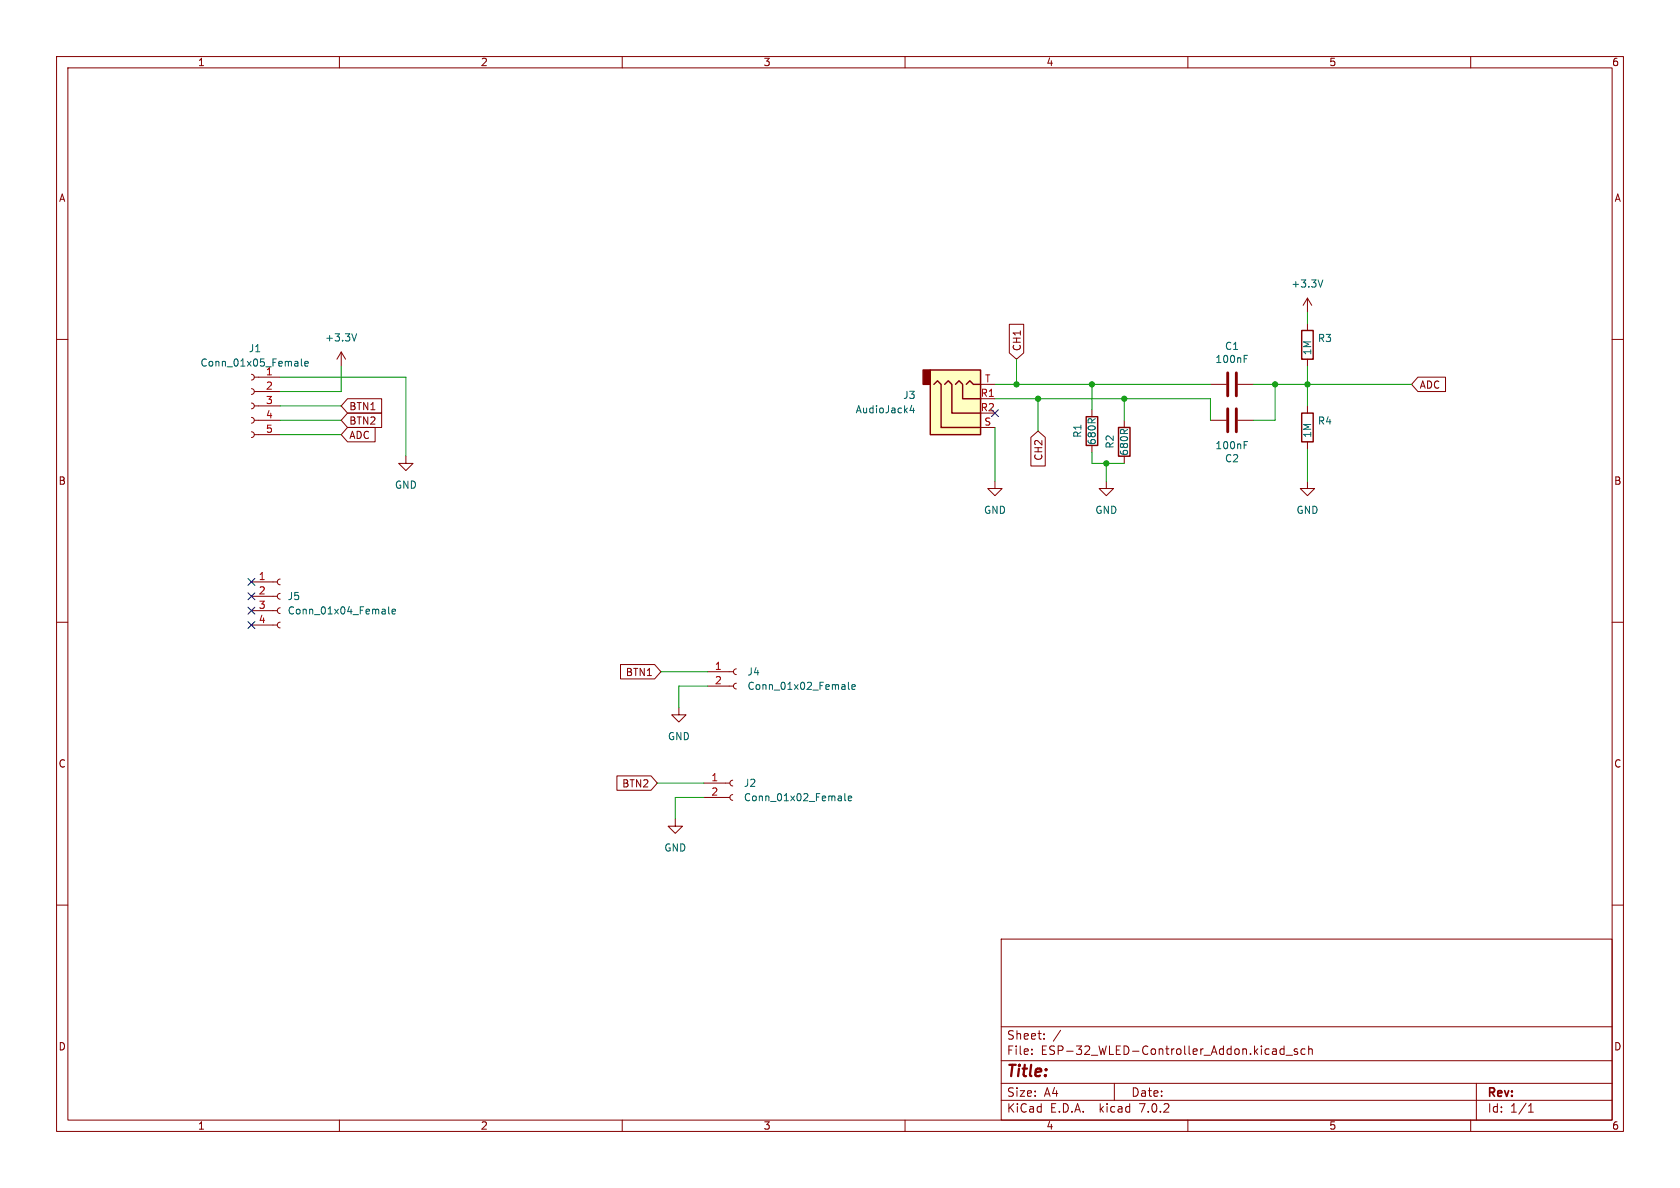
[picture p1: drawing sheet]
<svg xmlns="http://www.w3.org/2000/svg" width="297mm" height="210mm" viewBox="0 0 297 210" stroke-linecap="round" stroke-linejoin="round" font-family="sans-serif">
<g fill="none" stroke="#840000" stroke-width=".18">
<path d="M10 10h277v190h-277zM12 12h273v186h-273zM60 10v2M110 10v2M160 10v2M210 10v2M260 10v2M10 60h2M178.4 57.3h2.6v5.1l-1.3 1.1-1.3-1.1zM231.1 52.7v2.5M231.1 57.2v1.2M231.1 52.7l-.7 1.3"/>
<path d="M231.1 52.7l.8 1.3M285 60h2M44.4 76.3l.4 .2 .2 .3-.2 .4-.4 .1M44.4 73.8l.4 .1 .2 .4-.2 .4-.4 .1M44.4 71.2l.4 .2 .2 .4-.2 .3-.4 .2M44.4 68.7l.4 .2 .2 .3-.2 .4-.4 .1M44.4 66.2l.4 .1 .2 .4-.2 .3-.4 .2M45 76.8h4.5M45 74.3h4.5M45 71.8h4.5M45 69.2h4.5M45 66.7h4.5"/>
<path d="M60.3 62.2l-.7 1.3M60.3 62.2v2.6M60.3 62.2l.8 1.3M61.4 75.6h4.9v2.5h-4.9l-1.1-1.3zM61.4 70.5h6.1v2.5h-6.1l-1.1-1.2zM61.4 73h6.1v2.6h-6.1l-1.1-1.3zM173.4 70.5h2.5M173.4 75.6h2.5M173.4 67.9h2.5M182.2 77.3l1.3-1.1 1.3 1.1v5.1h-2.6zM193 72.4v1.3M193 78.7v1.3"/>
<path d="M198.8 74.3v1.3M214 67.9h2.8M214 74.3h2.8M218.8 67.9h2.8M218.8 74.3h2.8M231.1 63.5v1.3M231.1 71.8v1.2M231.1 78.1v1.3M250.7 66.7h4.8v2.5h-4.8l-1.1-1.3zM71.8 80.6v1.3h1.2l-1.2 1.3-1.3-1.3h1.3M175.9 85.1v1.3h1.3l-1.3 1.2-1.3-1.2h1.3M195.6 85.1v1.3h1.2l-1.2 1.2-1.3-1.2h1.3"/>
<path d="M198.8 80.6v1.3M231.1 85.1v1.3h1.3l-1.3 1.2-1.2-1.2h1.2M10 110h2M44.4 110.5h4.6M44.4 108h4.6M44.4 105.4h4.6M44.4 102.9h4.6M49.5 110l-.3 .1-.2 .4 .2 .3 .3 .2M49.5 107.4l-.3 .2-.2 .3 .2 .4 .3 .2M49.5 104.9l-.3 .1-.2 .4 .2 .4 .3 .1M49.5 102.4l-.3 .1-.2 .4 .2 .3 .3 .2M109.7 117.5h6l1.1 1.2-1.1 1.3h-6z"/>
<path d="M125.1 118.7h4.6M130.2 118.2l-.4 .2-.1 .3 .1 .4 .4 .2M285 110h2M109.1 137.2h6l1.1 1.2-1.1 1.3h-6zM120 125.1v1.3h1.3l-1.3 1.2-1.3-1.2h1.3M124.5 138.4h4.5M125.1 121.3h4.6M129.5 137.9l-.3 .2-.2 .3 .2 .4 .3 .1M130.2 120.8l-.4 .1-.1 .4 .1 .3 .4 .2M10 160h2M119.4 144.8v1.3h1.2l-1.2 1.2-1.3-1.2h1.3M124.5 141h4.5"/>
<path d="M129.5 140.5l-.3 .1-.2 .4 .2 .3 .3 .2M285 160h2M177 166h108v32h-108zM60 198v2M110 198v2M160 198v2M177 194.5h108M177 191.5h108M177 187.5h108M177 181.5h108M182.4 186.3v.1M182.4 185.5v.1"/>
<path d="M184.6 183.6v.1M184.6 182.8v.1M197 191.5v3M210 198v2M227 184.9v1.5M227 185.5l-.4-.1-.3 .3v.4l.1 .2h.6M227.4 186.5h1.1M229.4 185.5l-.4-.1-.2 .2 .1 .2 .5 .2v.3h-.6M230.7 185.5l-.4-.1-.3 .3v.4l.1 .2h.6M231.4 185.5l.2-.1 .3 .1 .1 .9M231.4 184.9v1.5M260 198v2"/>
<path d="M261 191.5v6.5M270.2 196.6h.9M270.2 195.5l.4-.4v1.5"/>
</g>
<path d="M230.1 58.4h2.1v5.1h-2.1zM164.5 65.4h8.9v11.4h-8.9zM165.1 67.9l.6-.6 .7 .6v7.7h7M167 67.9l.6-.6 .7 .6v5.1h5.1M168.9 67.9l.6-.6 .7 .6v2.6h3.2M170.8 67.9l.6-.6 .7 .6h1.3M192 73.7h2.1v5h-2.1zM197.7 75.6h2.1v5h-2.1zM230.1 73h2.1v5.1h-2.1z" fill="none" stroke="#840000" stroke-width=".25"/>
<path d="M164.5 65.4h8.9v11.4h-8.9z" fill="#ffffc2" stroke="#ffffc2" stroke-width=".18"/>
<path d="M163.2 65.4h1.3v2.5h-1.3z" fill="#840000" stroke="#840000" stroke-width=".25"/>
<g fill="none" stroke="#006464" stroke-width=".18">
<path d="M63 59l-.4 1.3M233.9 49.5l-.5 1.3M53.3 63.5v1l.2 .2M53.9 64.3l.6-.1-.1-.3h-.3l-.2 .2v.6h.5M161.2 71.6l-.3 1h.8M161.5 72.1v.9M220 62.8h.6M220 78.1h.6M68.7 107.3v1.1l.2 .1M69.3 108.1l.6-.1v-.2l-.4-.1-.2 .2 .1 .6h.5M150 120.6v1.1l.2 .2M150.6 121.4l.6-.1-.1-.2-.3-.1-.2 .2 .1 .6h.4"/>
<path d="M149.4 140.3v1.1l.1 .2M150 141.1l.6-.1-.1-.2-.4-.1-.1 .2v.6h.5"/>
</g>
<path d="M217 65.9v4.1M217 72.3v4M218.6 65.9v4.1M218.6 72.3v4" fill="none" stroke="#840000" stroke-width=".51"/>
<g fill="none" stroke="#009600" stroke-width=".18">
<path d="M231.1 55.2v2M49.5 74.3h10.8M49.5 66.7h22.3v13.9M49.5 76.8h10.8M49.5 71.8h10.8M60.3 64.8v4.4h-10.8M175.9 75.6v9.5M175.9 70.5h38.1v3.8M175.9 67.9h38.1M179.7 63.5v4.4M183.5 70.5v5.7M193 67.9v4.5"/>
<path d="M198.8 70.5v3.8M221.6 67.9h28M225.4 67.9v6.4h-3.8M231.1 64.8v7M231.1 79.4v5.7M193 80v1.9h5.8M195.6 81.9v3.2M116.8 118.7h8.3M116.2 138.4h8.3M125.1 121.3h-5.1v3.8M124.5 141h-5.1v3.8"/>
</g>
<path d="M175.3 72.4l1.2 1.2M176.5 72.4l-1.2 1.2M43.8 102.3l1.3 1.2M43.8 104.8l1.3 1.2M43.8 107.3l1.3 1.3M43.8 109.9l1.3 1.2M45.1 102.3l-1.3 1.2M45.1 104.8l-1.3 1.2M45.1 107.3l-1.3 1.3M45.1 109.9l-1.3 1.2" fill="none" stroke="#000084" stroke-width=".18"/>
<g fill="#009600" stroke="#009600" stroke-width=".18">
<circle cx="198.8" cy="70.5" r=".46"/>
<circle cx="225.4" cy="67.9" r=".46"/>
<circle cx="231.1" cy="67.9" r=".46"/>
<circle cx="183.5" cy="70.5" r=".46"/>
<circle cx="195.6" cy="81.9" r=".46"/>
<circle cx="193" cy="67.9" r=".46"/>
<circle cx="179.7" cy="67.9" r=".46"/>
</g>
<text font-size="2.8" fill="#840000" x="178" y="190.8">Title:</text>
<g font-size="2.1" fill="#840000">
<text x="178" y="183.9">Sheet:</text>
<text x="186.2" y="183.9">/</text>
<text x="178" y="186.6">File:</text>
<text x="184" y="186.6">ESP-32_WLED-Controller_Addon.kicad_sch</text>
<text x="178" y="196.8">KiCad</text>
<text x="178" y="194">Size:</text>
<text x="184.6" y="194">A4</text>
<text x="185.7" y="196.8">E.D.A.</text>
<text x="194.4" y="196.8">kicad</text>
<text x="200" y="194">Date:</text>
<text x="201.5" y="196.8">7.0.2</text>
<text x="263" y="194.2">Rev:</text>
<text x="263" y="196.8">Id:</text>
<text x="267" y="196.8">1/1</text>
</g>
<g font-size="1.8" fill="#840000">
<text x="35" y="11.8">1</text>
<text x="85" y="11.8">2</text>
<text x="135" y="11.8">3</text>
<text x="185" y="11.8">4</text>
<text x="235" y="11.8">5</text>
<text x="285" y="11.8">6</text>
<text x="10.4" y="35.8">A</text>
<text x="285.4" y="35.8">A</text>
<text x="180.6" y="62.1" transform="rotate(-90 180.6 62.1)">CH1</text>
<text x="251" y="68.9">ADC</text>
<text x="61.8" y="77.8">ADC</text>
<text x="61.8" y="72.7">BTN1</text>
<text x="61.8" y="75.2">BTN2</text>
<text x="184.4" y="81.6" transform="rotate(-90 184.4 81.6)">CH2</text>
<text x="10.3" y="85.8">B</text>
<text x="285.3" y="85.8">B</text>
<text x="110.5" y="119.7">BTN1</text>
<text x="10.3" y="135.8">C</text>
<text x="285.3" y="135.8">C</text>
<text x="109.9" y="139.3">BTN2</text>
<text x="10.3" y="185.8">D</text>
<text x="285.3" y="185.8">D</text>
<text x="35" y="199.8">1</text>
<text x="85" y="199.8">2</text>
<text x="135" y="199.8">3</text>
<text x="185" y="199.8">4</text>
<text x="235" y="199.8">5</text>
<text x="285" y="199.8">6</text>
</g>
<g font-size="1.8" fill="#006464">
<text x="228.2" y="51">+3.3V</text>
<text x="35.4" y="65">Conn_01x05_Female</text>
<text x="43.9" y="62.4">J1</text>
<text x="57.4" y="60.5">+3.3V</text>
<text x="214.8" y="64.3">100nF</text>
<text x="216.5" y="62">C1</text>
<text x="232" y="62.9" transform="rotate(-90 232 62.9)">1M</text>
<text x="232.9" y="60.6">R3</text>
<text x="47" y="66.4">1</text>
<text x="159.6" y="70.7">J3</text>
<text x="151.2" y="73.2">AudioJack4</text>
<text x="191.3" y="77.5" transform="rotate(-90 191.3 77.5)">R1</text>
<text x="232" y="77.5" transform="rotate(-90 232 77.5)">1M</text>
<text x="232.9" y="75.2">R4</text>
<text x="193.9" y="78.7" transform="rotate(-90 193.9 78.7)">680R</text>
<text x="197" y="79.4" transform="rotate(-90 197 79.4)">R2</text>
<text x="199.6" y="80.6" transform="rotate(-90 199.6 80.6)">680R</text>
<text x="214.8" y="79.6">100nF</text>
<text x="216.5" y="81.9">C2</text>
<text x="69.8" y="86.6">GND</text>
<text x="173.9" y="91">GND</text>
<text x="193.6" y="91">GND</text>
<text x="229.1" y="91">GND</text>
<text x="50.8" y="106.2">J5</text>
<text x="50.8" y="108.8">Conn_01x04_Female</text>
<text x="132.1" y="119.6">J4</text>
<text x="132.1" y="122.1">Conn_01x02_Female</text>
<text x="118" y="131">GND</text>
<text x="131.5" y="139.3">J2</text>
<text x="131.5" y="141.8">Conn_01x02_Female</text>
<text x="117.4" y="150.7">GND</text>
</g>
<g font-size="1.8" fill="#a90000">
<text x="47" y="69">2</text>
<text x="47" y="71.5">3</text>
<text x="173.3" y="70.2">R1</text>
<text x="174.1" y="67.7">T</text>
<text x="47" y="74">4</text>
<text x="47" y="76.6">5</text>
<text x="173.3" y="72.8">R2</text>
<text x="174" y="75.3">S</text>
<text x="45.7" y="102.6">1</text>
<text x="45.7" y="105.2">2</text>
<text x="45.7" y="107.7">3</text>
<text x="45.7" y="110.2">4</text>
<text x="126.3" y="118.5">1</text>
<text x="126.3" y="121">2</text>
<text x="125.7" y="138.2">1</text>
<text x="125.7" y="140.7">2</text>
</g>
</svg>
